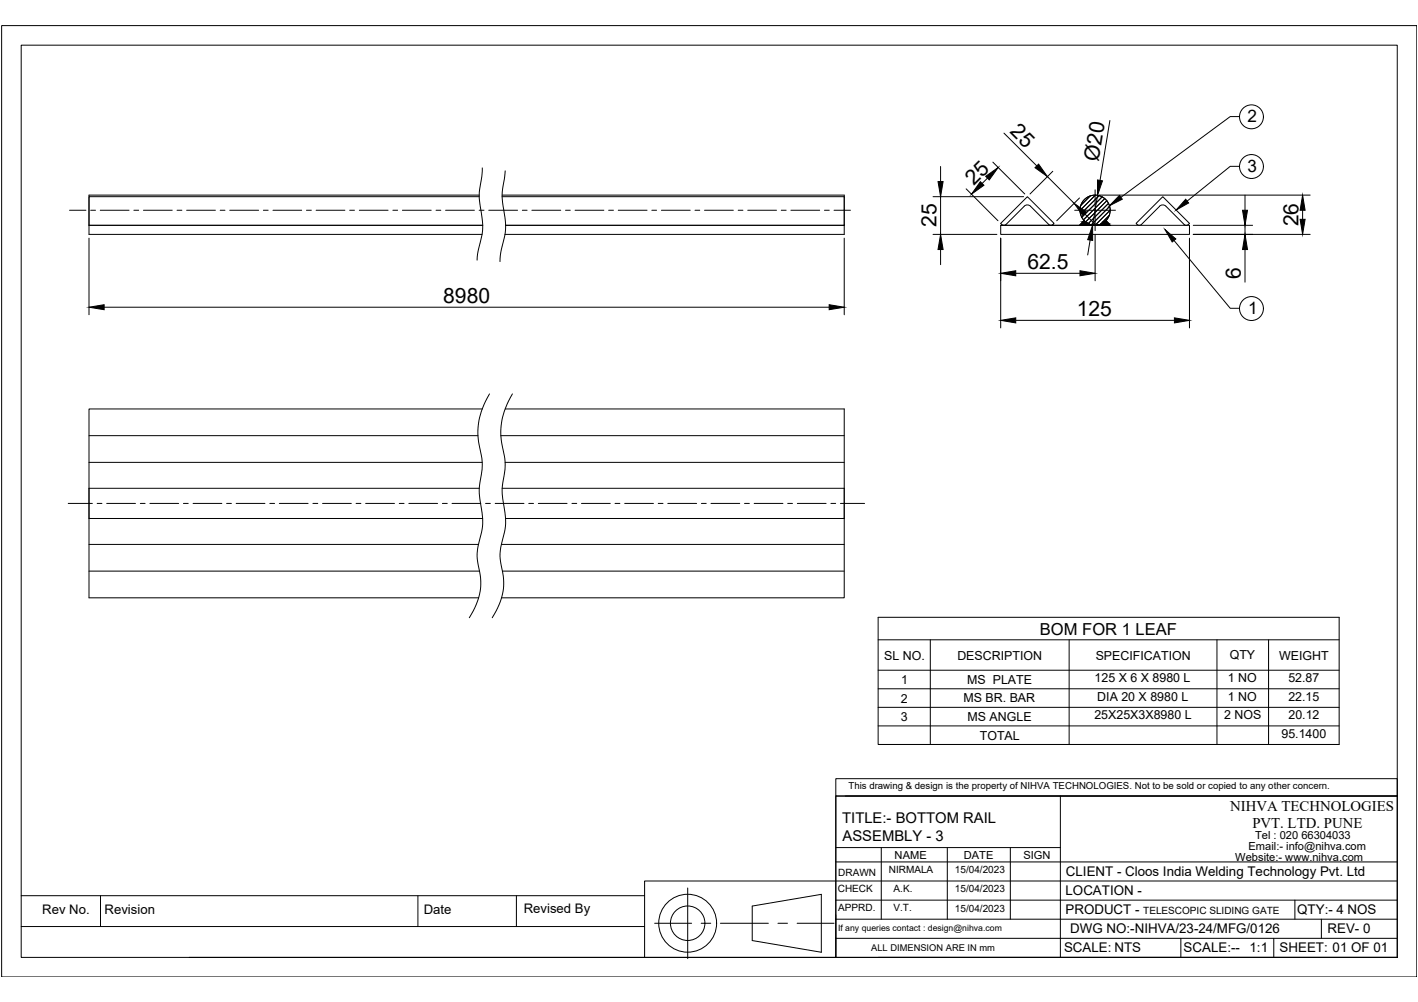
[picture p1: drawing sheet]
<svg xmlns="http://www.w3.org/2000/svg" width="841mm" height="594mm" viewBox="0 0 841 594" stroke-linecap="round" stroke-linejoin="round" font-family="sans-serif">
<!-- layer: 0 -->
<g fill="#000" stroke="#000" stroke-width=".59">
<path d="M614 99l2-2 5 8zM556 108h3l-1 9zM581 108l3 2-8 5zM585 105l7-6-5 8zM651 107h3l-3 9zM664 116l2 2-8 4zM643 131h1h-2zM637 121l7 5-2 2zM655 132l1-1 1 1zM703 118l2 2-7 5zM737 125h3l-2 9zM771 130h3l-1 9z"/>
<path d="M773 116l1 9h-3zM558 139l1 9h-3zM648 133v10l-3-1zM691 136l6 6-2 1zM738 139l2 9h-3zM594 162l8-1v3zM641 161l9 1-9 2zM53 182l9-1v3zM492 181l9 1-9 2zM594 190l8-2v3zM697 188l8 2-8 1z"/>
<path d="M642 131l2 1zM642 131l2 1h-2z"/>
<path d="M642 132l3 1-1-1zM642 132l3 1h-4z"/>
<path d="M641 133h5zM641 133h5h-5z"/>
<path d="M641 133h6zM641 133h6z"/>
<path d="M641 133l7 1zM641 133l7 1z"/>
<path d="M640 134h10zM640 134h10z"/>
<path d="M655 132h2zM654 132h1h2z"/>
<path d="M654 132l4 1-1-1zM653 133l1-1 4 1z"/>
<path d="M653 133h5zM652 133h1h5z"/>
<path d="M652 133l6 1zM651 134h7z"/>
<path d="M651 134h7zM650 134h8z"/>
</g>
<g fill="none" stroke="#000" stroke-width=".59">
<path d="M1 15h839v564h-839zM13 27h816v541h-816zM595 79l20 19M658 71l-6 36M735 69h-5l-65 48M286 100v5a48 48 0 0 0 0 25 39 39 0 0 1-2 19l-1 5M558 99v9M589 96l19 19M735 99h-5l-26 20M284 117h-231v22h233M284 116h-231v18h233M298 116h203v23h-201"/>
<path d="M298 117h203M300 101l-1 5a44 44 0 0 0 1 23 44 44 0 0 1-3 21v5M553 117h54M558 117v22M573 112l19 19M586 106l-3 3M621 105l16 16M624 102l-13 13M640 117l-13 14M647 116l-6 6M650 113v10M650 116l-9 9"/>
<path d="M651 116l-3 17M652 116h125M652 116l-11 11M654 117l-12 12 12-12M655 118l-12 12M656 119l-12 13M738 116v9M41 125h10M54 125h3M59 125h18M79 125h3M85 125h17"/>
<path d="M105 125h3M111 125h17M131 125h2M136 125h17M156 125h3M162 125h17M182 125h3M187 125h18M207 125h3M213 125h17M233 125h3M239 125h17"/>
<path d="M259 125h2M264 125h17M284 125h3M290 125h17M300 134h201M310 125h3M315 125h18M335 125h3M341 125h17M361 125h3M367 125h17M387 125h2"/>
<path d="M392 125h17M412 125h3M418 125h17M438 125h3M443 125h18M463 125h3M469 125h17M489 125h3M495 125h9M553 139h38M594 134h111v5h-111zM594 134h56"/>
<path d="M607 122l3-1 1 1M607 122l-11 11-1 1-1-2 15-15 16 15-1 2-2-1-11-11M637 125h11M643 127l7 6M647 133l11-11-11 11M649 125h1M650 124v2M650 126v11M650 139v27M651 125h11M657 121l-12 12M658 128l-5 5 5-5"/>
<path d="M658 125l-9 9M688 122l2-1 2 1M688 122l-11 11-2 1-1-2 16-15 15 15-1 2-2-1M692 122l10 11M708 139h69M708 134h35M738 134v5M773 125v5M53 141v46M501 141v46M558 148v9M594 141v53"/>
<path d="M647 142l-2 9M696 143l34 40h5M705 141v53M738 148v19M602 162h39M62 182h430M602 190h95M290 234a44 44 0 0 0-4 38 66 66 0 0 1-2 18l1 8a42 42 0 0 1-1 25 37 37 0 0 0 1 19 36 36 0 0 1-7 24M304 234a44 44 0 0 0-5 38 66 66 0 0 1-1 18v8a42 42 0 0 1-1 25 37 37 0 0 0 1 19 36 36 0 0 1-6 24M53 258h230M286 242h-233v112h231M297 258h204"/>
<path d="M300 242h201v112h-204M53 274h233M300 274h201M40 298h15M58 298h2M63 298h17M83 298h3M89 298h17M109 298h3M115 298h17M134 298h3M140 298h17"/>
<path d="M160 298h3M166 298h17M186 298h2M191 298h17M211 298h3M217 298h17M237 298h3M242 298h18M262 298h3M268 298h17M284 290h-231v17h233M288 298h3"/>
<path d="M294 298h17M298 290h203v17h-201M314 298h2M319 298h17M339 298h3M345 298h17M365 298h3M371 298h17M390 298h3M396 298h17M416 298h3M422 298h17"/>
<path d="M442 298h2M447 298h17M467 298h3M473 298h17M493 298h3M498 298h15M53 339h231M53 323h231M297 323h204M298 339h203M521 366h273v75h-273zM521 379h273"/>
<path d="M552 379v62M634 379v62M722 379v62M752 379v62M521 397h273M521 408h273M521 419h273M521 430h273M496 462h333v10h-333zM496 472h333v96h-333zM496 472v96h-114M501 472h328"/>
<path d="M629 472v96M496 511h333M496 503h133M523 503v42M562 503v42M599 503v42M13 531h369M60 531v18M248 531v18M306 531v18M408 526v42M446 537l41-7v35l-41-7z"/>
<path d="M496 534h333M768 534v11M829 522h-447v46h-270M13 549h369M388 547h22M416 547h6M427 547h29M461 547h6M473 547h22M496 545h333M496 556h333M700 556v12"/>
<path d="M755 556v12M784 545v11M521 568h308"/>
<circle cx="742" cy="69" r="7"/>
<circle cx="742" cy="99" r="7"/>
<circle cx="649" cy="125" r="9"/>
<circle cx="742" cy="183" r="7"/>
<circle cx="408" cy="547" r="17"/>
<circle cx="408" cy="547" r="10"/>
</g>
<!-- layer: object -->
<path d="M643 131l-3 3M656 131l2 3" fill="none" stroke="#000" stroke-width=".59"/>
<g font-size="12.5">
<text x="599" y="79" transform="rotate(45 599 79)">25</text>
<text x="652" y="96" transform="rotate(-81 652 96)">Ø20</text>
<text x="578" y="110" transform="rotate(-45 578 110)">25</text>
<text x="555" y="135" transform="rotate(-90 555 135)">25</text>
<text x="770" y="134" transform="rotate(-90 770 134)">26</text>
<text x="609" y="160">62.5</text>
<text x="736" y="166" transform="rotate(-90 736 166)">6</text>
<text x="263" y="180">8980</text>
<text x="639" y="188">125</text>
</g>
<g font-size="10.2">
<text x="740" y="73">2</text>
<text x="740" y="102">3</text>
<text x="740" y="186">1</text>
</g>
<text font-size="9.8" x="617" y="376">BOM FOR 1 LEAF</text>
<g font-size="8.8">
<text x="730" y="481">NIHVA TECHNOLOGIES</text>
<text x="499" y="488">TITLE:- BOTTOM RAIL</text>
<text x="743" y="491">PVT. LTD. PUNE</text>
<text x="500" y="499">ASSEMBLY - 3</text>
</g>
<g font-size="7.9">
<text x="632" y="519">CLIENT - Cloos India Welding Technology Pvt. Ltd</text>
<text x="632" y="531">LOCATION -</text>
<text x="632" y="542">PRODUCT -</text>
<text x="769" y="542">QTY:- 4 NOS</text>
<text x="635" y="553">DWG NO:-NIHVA/23-24/MFG/0126</text>
<text x="787" y="553">REV- 0</text>
<text x="631" y="565">SCALE: NTS</text>
<text x="702" y="565">SCALE:--</text>
<text x="741" y="565">1:1</text>
<text x="759" y="565">SHEET: 01 OF 01</text>
</g>
<g font-size="7.8">
<text x="25" y="542">Rev No.</text>
<text x="62" y="542">Revision</text>
<text x="251" y="542">Date</text>
<text x="311" y="541">Revised By</text>
</g>
<g font-size="7.4">
<text x="524" y="391">SL NO.</text>
<text x="568" y="391">DESCRIPTION</text>
<text x="650" y="391">SPECIFICATION</text>
<text x="729" y="391">QTY</text>
<text x="759" y="391">WEIGHT</text>
<text x="535" y="406">1</text>
<text x="574" y="405">MS PLATE</text>
<text x="649" y="404">125 X 6 X 8980 L</text>
<text x="728" y="404">1 NO</text>
<text x="764" y="404">52.87</text>
<text x="534" y="417">2</text>
<text x="571" y="417">MS BR. BAR</text>
<text x="651" y="415">DIA 20 X 8980 L</text>
<text x="728" y="415">1 NO</text>
<text x="764" y="415">22.15</text>
<text x="534" y="428">3</text>
<text x="574" y="428">MS ANGLE</text>
<text x="649" y="426">25X25X3X8980 L</text>
<text x="726" y="426">2 NOS</text>
<text x="764" y="426">20.12</text>
<text x="760" y="437">95.1400</text>
<text x="581" y="439">TOTAL</text>
</g>
<g font-size="6.6">
<text x="744" y="498">Tel : 020 66304033</text>
<text x="531" y="509">NAME</text>
<text x="572" y="509">DATE</text>
<text x="607" y="509">SIGN</text>
<text x="741" y="504">Email:- info@nihva.com</text>
<text x="733" y="510">Website:- www.nihva.com</text>
</g>
<g font-size="5.9">
<text x="497" y="519">DRAWN</text>
<text x="527" y="518">NIRMALA</text>
<text x="566" y="518">15/04/2023</text>
<text x="497" y="529">CHECK</text>
<text x="530" y="529">A.K.</text>
<text x="566" y="529">15/04/2023</text>
<text x="497" y="540">APPRD.</text>
<text x="530" y="540">V.T.</text>
<text x="566" y="540">15/04/2023</text>
<text x="678" y="542">TELESCOPIC SLIDING GATE</text>
</g>
<text font-size="5.7" x="503" y="468">This drawing &amp; design is the property of NIHVA TECHNOLOGIES. Not to be sold or copied to any other concern.</text>
<text font-size="5.5" x="517" y="564">ALL DIMENSION ARE IN mm</text>
<text font-size="5.2" x="497" y="552">If any queries contact : design@nihva.com</text>
</svg>
